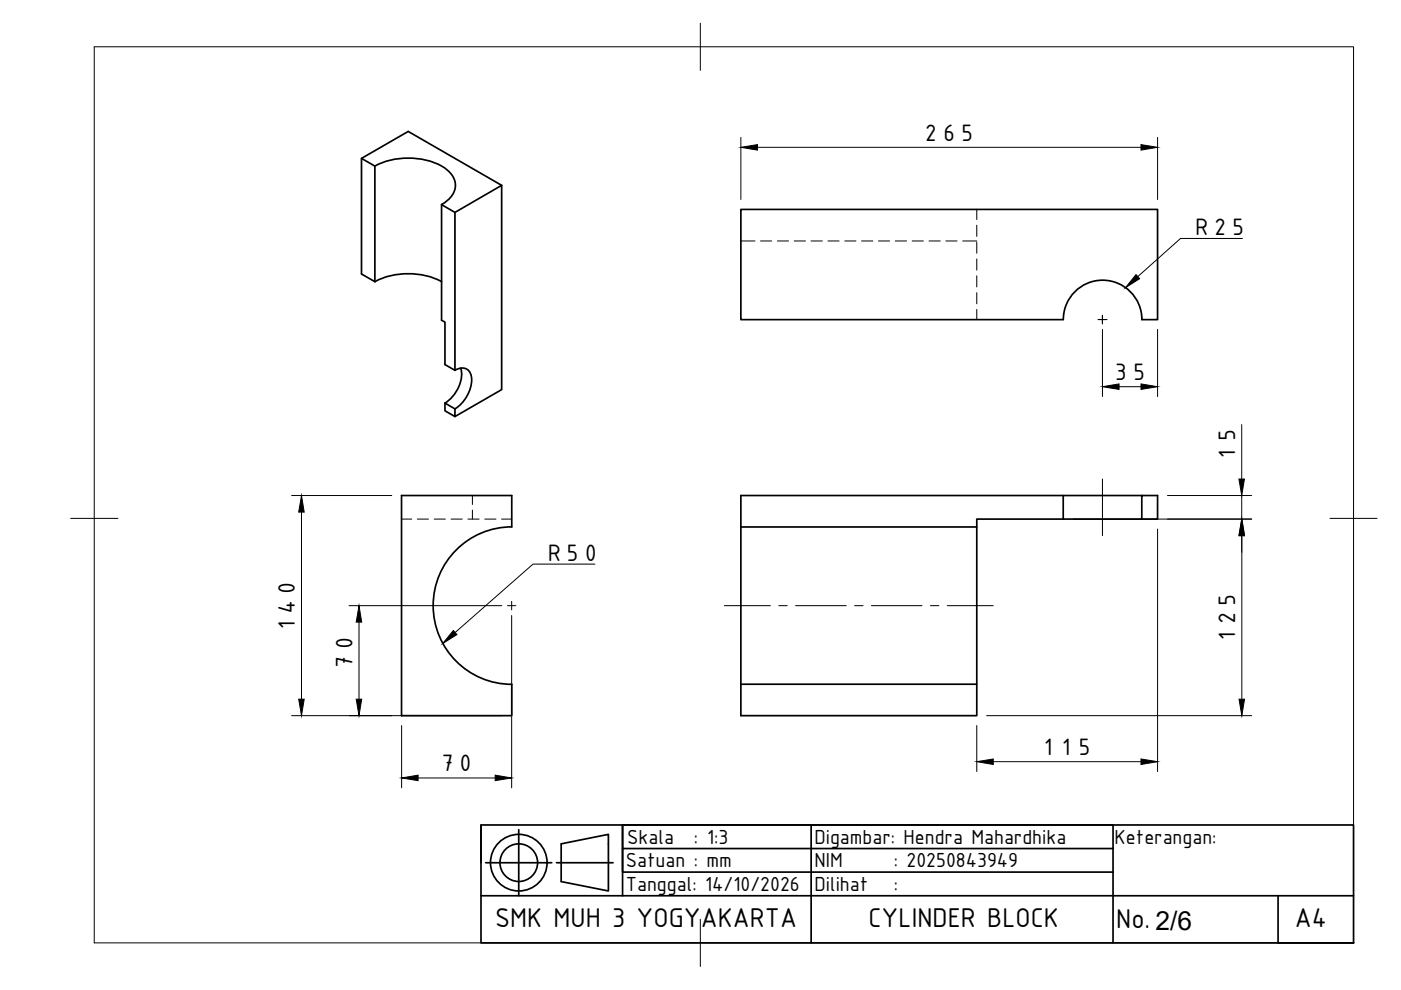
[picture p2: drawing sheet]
<svg xmlns="http://www.w3.org/2000/svg" width="297mm" height="210mm" viewBox="0 0 297 210" stroke-linecap="round" stroke-linejoin="round" font-family="sans-serif">
<!-- layer: Visible -->
<g fill="none" stroke="#000" stroke-width=".36">
<path d="M76.6 33.6l2.9 1.6v24.5M79.5 35.2a15.3 15.3 0 0 1 15.1 .7 4 4 0 0 1 0 6.8l-1 .7M106.4 39.3l-19.8-11.4-10 5.7v24.5l2.9 1.6M79.5 59.7a15.6 15.6 0 0 1 14.1 0M96.5 45l-2.9-1.6v24.5l.7 .4v9l2.2 1.2M96.5 78.5v-33.5l9.9-5.7v43.3l-9.9 5.7v-1.6l-2.2-1.2M96.5 78.5a2.16 2.16 0 0 1 2.5-.2 2.16 2.16 0 0 1 1 2.3 7.8 7.8 0 0 1-3.5 6.1M97.7 78.1a7.2 7.2 0 0 1-3.4 7.4M225.4 67.8h-68.3v-23.4h88.3v23.4h-3.3M225.4 67.8a8.3 8.3 0 0 1 8.4-8.4 8.3 8.3 0 0 1 8.3 8.4M94.3 85.5v1.6l2.2 1.2M85.1 105.1h23.4v6.6a16.7 16.7 0 0 0-16.7 16.7 16.7 16.7 0 0 0 16.7 16.7v6.6h-23.4z"/>
<path d="M207.1 111.7h-50v33.4M225.4 110.1h-18.3v41.6h-50v-6.6h50M225.4 105.1h-68.3v6.6M242.1 105.1v5h-16.7v-5h20v5h-3.3"/>
</g>
<!-- layer: Hidden -->
<g fill="none" stroke="#000" stroke-width=".21">
<path d="M157.1 51.1h3M161.2 51.1h2.4M164.8 51.1h2.4M168.4 51.1h2.4M172 51.1h2.3M175.5 51.1h2.4M179.1 51.1h2.4M182.7 51.1h2.4M186.2 51.1h2.4M189.8 51.1h2.4M193.4 51.1h2.4M197 51.1h2.3"/>
<path d="M200.5 51.1h2.4M204.1 51.1h3M207.1 44.4v2.2M207.1 47.7v2.4M207.1 51.3v2.4M207.1 54.9v2.4M207.1 58.5v2.3M207.1 62.1v2.3M207.1 65.6v2.2M85.1 110.1h2.2M88.5 110.1h2.3M92.1 110.1h2.3"/>
<path d="M95.6 110.1h2.4M99.2 110.1h2.4M100.2 105.1v1.9M100.2 108.2v1.9M102.8 110.1h2.4M106.3 110.1h2.2"/>
</g>
<!-- layer: BORDER -->
<path d="M20 9.9h267v190h-267zM148.5 4.9v10M15 109.9h10M282 109.9h10M148.5 194.9v10" fill="none" stroke="#000" stroke-width=".21"/>
<!-- layer: TITLEBLOCK -->
<g fill="none" stroke="#000" stroke-width=".36">
<path d="M102 174.9h185v25h-185zM102 174.9v8M110 175.9v14M119 178.9l10-2v12l-10-2zM132 174.9v5h104M132 179.9v5h104M172 174.9h64v25M102 189.9h185M103 182.9h14M118 182.9h12M132 189.9v-15h40v25M271 189.9v10h16"/>
<circle cx="110" cy="182.9" r="6"/>
<circle cx="110" cy="182.9" r="4"/>
</g>
<!-- layer: Smart Centers -->
<path d="M232.9 67.7h1.8M233.7 66.9v1.7M233.7 101.6v12M107.6 128.4h1.8M108.5 127.5v1.8M153.6 128.4h9.7M165.1 128.4h1.8M168.7 128.4h10.7M181.2 128.4h1.8M184.8 128.4h10.7M197.3 128.4h1.8M200.8 128.4h9.8" fill="none" stroke="#000" stroke-width=".21"/>
<!-- layer: FD_Dimensions -->
<g fill="none" stroke="#000" stroke-width=".21">
<path d="M157.1 29.1v13.2M160.6 31.2h81.3M245.4 29.1v13.2M233.7 69.8v14.3M245.4 69.8v14.3M237.3 82h4.6M263.3 90v11.6M61.8 105.1h21.3M63.9 108.6v39.6M227.5 110.1h37.9M245.4 112.2v51.4M247.5 105.1h17.9"/>
<path d="M263.3 105.1v5M263.3 113.6v34.6M74 128.4h32.4M76.1 131.9v16.3M108.5 130.5v36.5M61.8 151.7h44.6M85.2 153.8v13.2M207.1 153.8v9.8M209.2 151.7h56.2M88.6 164.9h16.4M210.6 161.5h31.3"/>
</g>
<g fill="#000" stroke="#000" stroke-width=".21">
<path d="M157.1 31.2l3.5-.5v1.1zM241.9 30.7l3.5 .5-3.5 .6zM233.7 82l3.6-.6v1.2zM241.9 81.4l3.5 .6-3.5 .6zM63.9 105.1l.6 3.5h-1.2zM263.3 110.1l.5 3.5h-1.1zM262.7 101.6h1.1l-.5 3.5zM263.3 110.1l.6 3.5h-1.2zM76.1 128.4l.6 3.5h-1.2zM63.3 148.2h1.2l-.6 3.5zM75.5 148.2h1.2l-.6 3.5zM262.7 148.2h1.2l-.6 3.5z"/>
<path d="M85.2 164.9l3.4-.5v1.1zM105 164.4l3.5 .5-3.5 .6zM207.1 161.5l3.5-.6v1.2zM241.9 160.9l3.5 .6-3.5 .6z"/>
</g>
<!-- layer: Leaders -->
<path d="M240.9 58.2l.7 .9-3 1.9zM96.1 133.7l.8 .8-3 1.9z" fill="#000" stroke="#000" stroke-width=".21"/>
<path d="M263.4 50.6h-13.1l-9.1 8M126.1 119.6h-13.1l-16.5 14.5" fill="none" stroke="#000" stroke-width=".21"/>
<g font-size="6.2">
<text x="105" y="196.5">SMK MUH 3 YOGYAKARTA</text>
<text x="184.1" y="196.5">CYLINDER BLOCK</text>
<text x="236.7" y="196.8">No. 2/6</text>
<text x="274.6" y="196.6">A4</text>
</g>
<g font-size="5.4">
<text x="195.5" y="29.8">265</text>
<text x="252.9" y="49.9">R25</text>
<text x="235.7" y="80.6">35</text>
<text x="261.9" y="98.1" transform="rotate(-90 261.9 98.1)">15</text>
<text x="115.6" y="118.9">R50</text>
<text x="62.5" y="134.4" transform="rotate(-90 62.5 134.4)">140</text>
<text x="261.9" y="136.9" transform="rotate(-90 261.9 136.9)">125</text>
<text x="74.7" y="142.2" transform="rotate(-90 74.7 142.2)">70</text>
<text x="220.3" y="160.1">115</text>
<text x="93" y="163.5">70</text>
</g>
<g font-size="4.7">
<text x="133" y="178.9">Skala</text>
<text x="147.1" y="178.9">: 1:3</text>
<text x="172.7" y="178.9">Digambar: Hendra Mahardhika</text>
<text x="236.3" y="179">Keterangan:</text>
<text x="132.7" y="183.9">Satuan : mm</text>
<text x="172.7" y="183.9">NIM</text>
<text x="189.5" y="183.9">: 20250843949</text>
<text x="132.7" y="188.9">Tanggal: 14/10/2026</text>
<text x="172.7" y="188.9">Dilihat</text>
<text x="189.5" y="188.9">:</text>
</g>
</svg>
